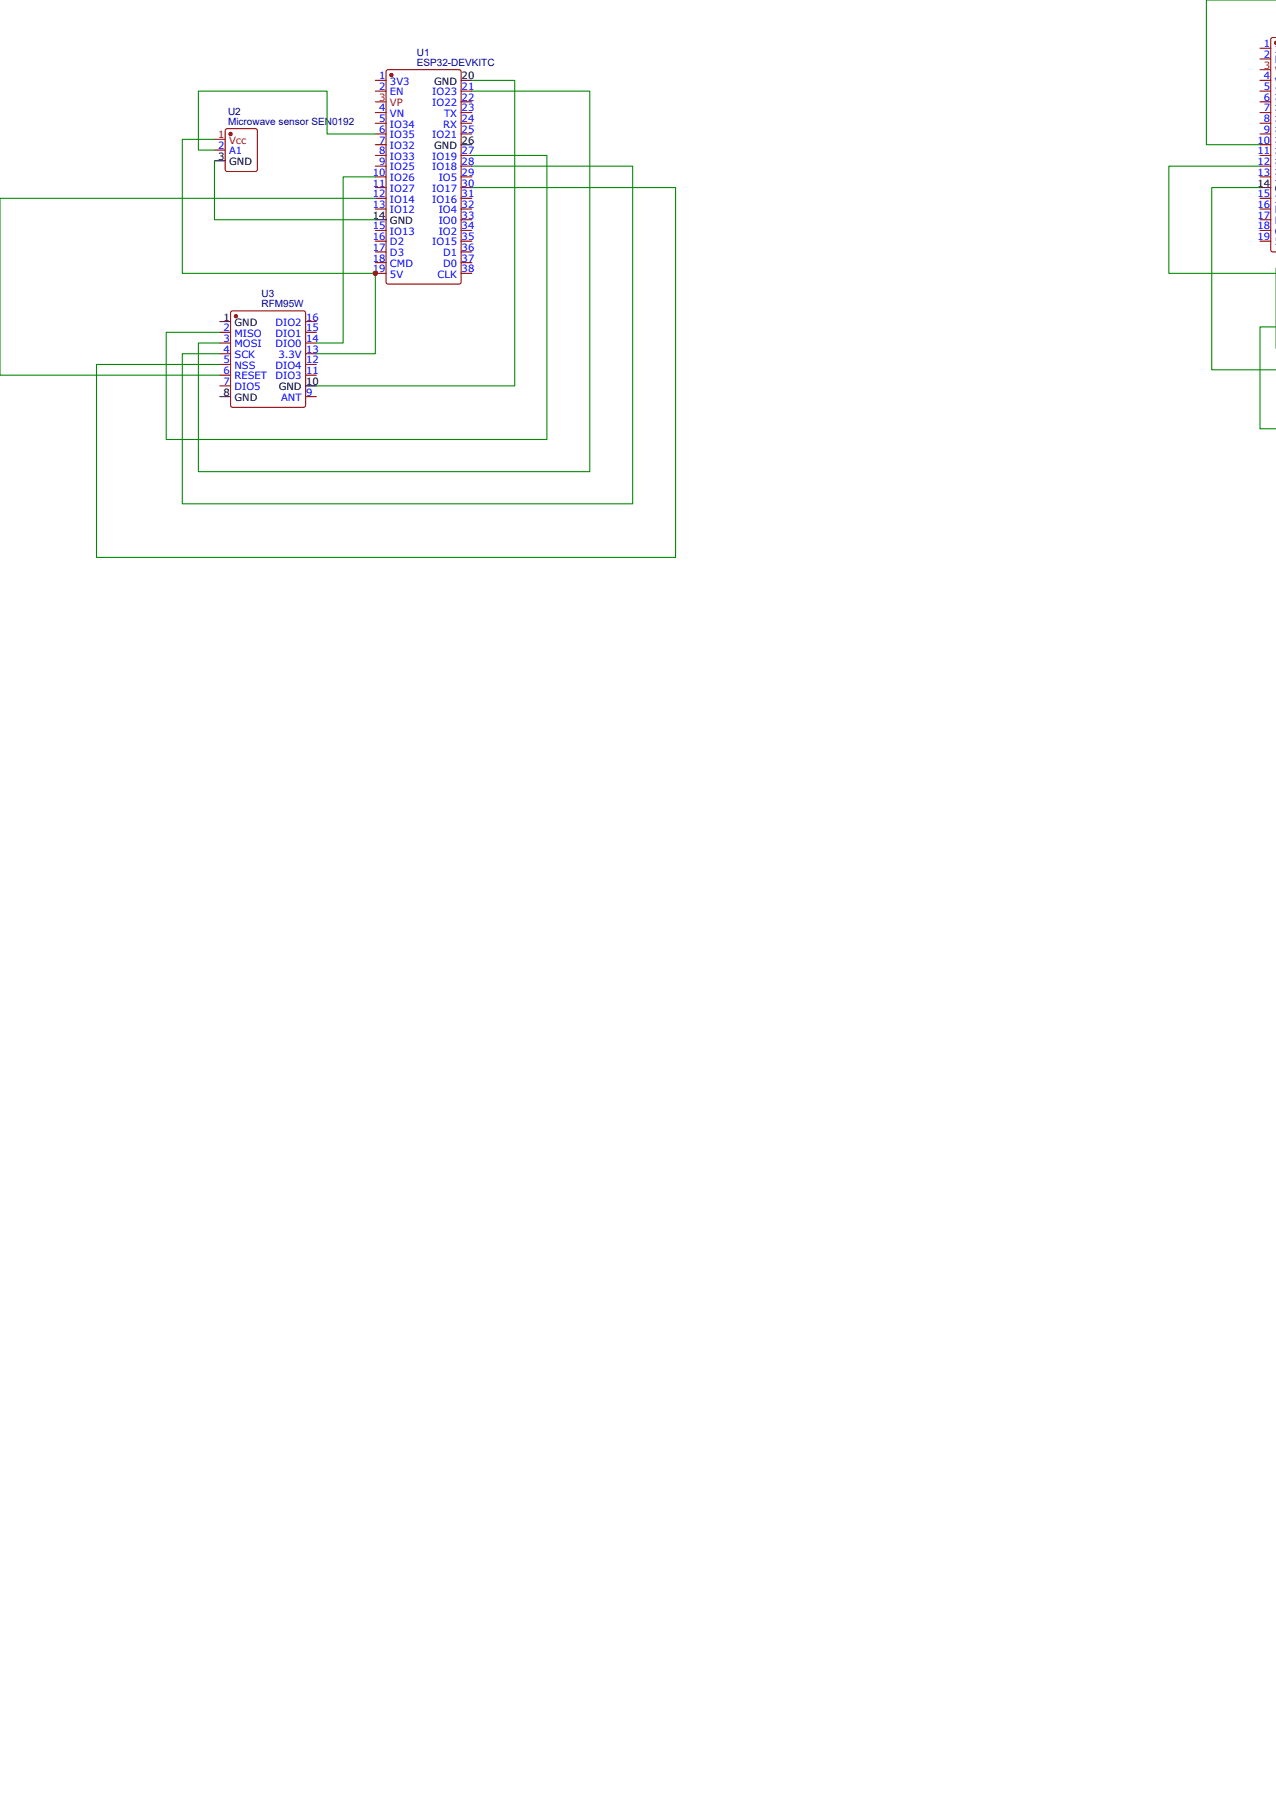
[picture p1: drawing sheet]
<svg xmlns="http://www.w3.org/2000/svg" width="210mm" height="297mm" viewBox="0 0 210 297" stroke-linecap="round" stroke-linejoin="round" font-family="sans-serif">
<path d="M63.6 11.6l.3-.1h11.6l.3 .2v34.7l-.2 .3h-11.7l-.4-.2v-34.7z" fill="none" stroke="#800" stroke-width=".18"/>
<circle cx="64.4" cy="12.3" r=".26" fill="#800"/>
<g fill="none" stroke="#800" stroke-width=".18">
<path d="M61.7 13.2h1.8M61.7 15h1.8M61.7 18.5h1.8M75.8 15h1.8M75.8 18.5h1.8M75.8 16.8h1.8M37.1 21.3l.3-.1h4.6l.3 .1v6.6l-.1 .3h-4.8l-.3-.1-.1-6.6zM61.7 20.3h1.8M61.7 22h1.8M61.7 23.8h1.8M61.7 25.6h1.8M61.7 27.3h1.8"/>
<path d="M61.7 29.1h1.8M61.7 30.9h1.8M61.7 32.6h1.8M61.7 34.4h1.8M61.7 37.9h1.8M61.7 39.7h1.8M75.8 20.3h1.8M75.8 22h1.8M75.8 25.6h1.8M75.8 27.3h1.8M75.8 29.1h1.8M75.8 30.9h1.8"/>
<path d="M75.8 32.6h1.8M75.8 34.4h1.8M75.8 37.9h1.8M75.8 39.7h1.8M75.8 36.2h1.8M61.7 41.5h1.8M61.7 43.2h1.8M61.7 45h1.8M75.8 41.5h1.8M75.8 43.2h1.8M75.8 45h1.8"/>
<circle cx="64.4" cy="12.3" r=".26"/>
</g>
<path d="M61.7 16.8h1.8" fill="none" stroke="#f00" stroke-width=".18"/>
<path d="M75.8 13.2h1.8M61.7 36.2h1.8M75.8 23.8h1.8" fill="none" stroke="#000" stroke-width=".18"/>
<circle cx="37.9" cy="22" r=".26" fill="#800"/>
<g fill="none" stroke="#800" stroke-width=".18">
<path d="M35.3 24.7h1.7M38 51.3l.3-.1h11.6l.3 .1 .1 15.4-.2 .3h-11.8l-.3-.1-.1-15.4z"/>
<circle cx="37.9" cy="22" r=".26"/>
</g>
<path d="M35.3 22.9h1.7" fill="none" stroke="#f00" stroke-width=".18"/>
<path d="M35.3 26.5h1.7" fill="none" stroke="#000" stroke-width=".18"/>
<circle cx="38.8" cy="52" r=".26" fill="#800"/>
<g fill="none" stroke="#800" stroke-width=".18">
<path d="M209.9 6.2h-.7l-.2 .3v34.6l.2 .3 .7 .1M36.2 54.7h1.7M36.2 56.4h1.7M36.2 58.2h1.7M36.2 60h1.7M50.3 54.7h1.7M50.3 56.4h1.7M50.3 58.2h1.7M50.3 60h1.7M50.3 52.9h1.7M36.2 61.7h1.7M36.2 63.5h1.7"/>
<path d="M50.3 61.7h1.7M50.3 65.3h1.7"/>
<circle cx="38.8" cy="52" r=".26"/>
</g>
<path d="M36.2 52.9h1.7M36.2 65.3h1.7M50.3 63.5h1.7" fill="none" stroke="#000" stroke-width=".18"/>
<path d="M209.7 6.9l.2-.1v.4a.22 .22 0 0 1-.3 0 .22 .22 0 0 1 .1-.3z" fill="#800"/>
<g fill="none" stroke="#800" stroke-width=".18">
<path d="M207.3 7.9h1.7M207.3 9.7h1.7M207.3 13.2h1.7M207.3 15h1.7M207.3 16.8h1.7M207.3 18.5h1.7M209.9 6.8a.26 .26 0 0 0-.3 .3 .26 .26 0 0 0 .3 .2M207.3 20.3h1.7M207.3 22h1.7M207.3 23.8h1.7M207.3 25.6h1.7M207.3 27.3h1.7"/>
<path d="M207.3 29.1h1.7M207.3 32.6h1.7M207.3 34.4h1.7M207.3 36.2h1.7M207.3 37.9h1.7M207.3 39.7h1.7"/>
</g>
<path d="M207.3 11.5h1.7" fill="none" stroke="#f00" stroke-width=".18"/>
<path d="M207.3 30.9h1.7" fill="none" stroke="#000" stroke-width=".18"/>
<g fill="none" stroke="#080" stroke-width=".18">
<path d="M77.6 13.2h7.1v50.3h-32.7M77.6 15h19.4v62.6h-64.4v-21.2h3.6M209.9 0h-11.5v23.8h8.9M35.3 22.9h-5.3v22.1h31.7v13.2h-9.7M35.3 26.5v9.7h26.4M61.7 22h-7.9v-7h-21.2v9.7h2.7M61.7 32.6h-61.7v29.1h36.2M61.7 29.1h-5.3v27.3h-4.4M77.6 25.6h12.4v46.7h-62.7v-17.6h8.9M77.6 27.3h26.5v55.6h-74.1v-24.7h6.2M77.6 30.9h33.5v60.8h-95.2v-31.7h20.3M207.3 30.9h-8v30h10.6"/>
<path d="M207.3 27.3h-15v17.7h17.6M209.9 53.8h-2.6v16.8h2.6M209.9 44.1v13.2"/>
</g>
<circle cx="61.7" cy="45" r=".44" fill="#c00"/>
<g font-size="1.6" fill="#000080">
<text x="68.6" y="10.9">ESP32-DEVKITC</text>
<text x="68.6" y="9.2">U1</text>
<text x="37.5" y="20.6">Microwave sensor SEN0192</text>
<text x="37.5" y="18.9">U2</text>
<text x="43" y="50.6">RFM95W</text>
<text x="43" y="48.9">U3</text>
</g>
<g font-size="1.6" fill="#00f">
<text x="207.9" y="7.8">1</text>
<text x="207.9" y="9.5">2</text>
<text x="209.7" y="8.6">3</text>
<text x="209.7" y="10.4">E</text>
<text x="62.4" y="13.1">1</text>
<text x="62.4" y="14.8">2</text>
<text x="64.2" y="13.9">3V3</text>
<text x="64.2" y="15.7">EN</text>
<text x="71.1" y="15.7">IO23</text>
<text x="71.1" y="17.5">IO22</text>
<text x="75.9" y="14.8">21</text>
<text x="75.9" y="16.6">22</text>
<text x="207.9" y="13.1">4</text>
<text x="207.9" y="14.8">5</text>
<text x="207.9" y="16.6">6</text>
<text x="209.7" y="13.9">V</text>
<text x="209.7" y="15.7">I</text>
<text x="209.7" y="17.5">I</text>
<text x="62.4" y="18.3">4</text>
<text x="62.4" y="20.1">5</text>
<text x="62.4" y="21.9">6</text>
<text x="62.4" y="23.6">7</text>
<text x="64.2" y="19.2">VN</text>
<text x="64.2" y="21">IO34</text>
<text x="64.2" y="22.8">IO35</text>
<text x="71.1" y="22.8">IO21</text>
<text x="72.9" y="21">RX</text>
<text x="73" y="19.2">TX</text>
<text x="75.9" y="18.3">23</text>
<text x="75.9" y="20.1">24</text>
<text x="75.9" y="21.9">25</text>
<text x="206.8" y="23.6">10</text>
<text x="207.9" y="18.3">7</text>
<text x="207.9" y="20.1">8</text>
<text x="207.9" y="21.9">9</text>
<text x="209.7" y="19.2">I</text>
<text x="209.7" y="21">I</text>
<text x="209.7" y="22.8">I</text>
<text x="35.9" y="24.5">2</text>
<text x="37.7" y="25.4">A1</text>
<text x="61.3" y="28.9">10</text>
<text x="62.4" y="25.4">8</text>
<text x="62.4" y="27.2">9</text>
<text x="64.2" y="24.5">IO32</text>
<text x="64.2" y="26.3">IO33</text>
<text x="64.2" y="28">IO25</text>
<text x="64.2" y="29.8">IO26</text>
<text x="71.1" y="26.3">IO19</text>
<text x="71.1" y="28">IO18</text>
<text x="72.2" y="29.8">IO5</text>
<text x="75.9" y="25.4">27</text>
<text x="75.9" y="27.2">28</text>
<text x="75.9" y="28.9">29</text>
<text x="206.8" y="25.4">11</text>
<text x="206.8" y="27.2">12</text>
<text x="206.8" y="28.9">13</text>
<text x="209.7" y="24.5">I</text>
<text x="209.7" y="26.3">I</text>
<text x="209.7" y="28">I</text>
<text x="209.7" y="29.8">I</text>
<text x="61.3" y="30.7">11</text>
<text x="61.3" y="32.5">12</text>
<text x="61.3" y="34.2">13</text>
<text x="64.2" y="31.6">IO27</text>
<text x="64.2" y="33.3">IO14</text>
<text x="64.2" y="35.1">IO12</text>
<text x="71.1" y="31.6">IO17</text>
<text x="71.1" y="33.3">IO16</text>
<text x="72.2" y="35.1">IO4</text>
<text x="75.9" y="30.7">30</text>
<text x="75.9" y="32.5">31</text>
<text x="75.9" y="34.2">32</text>
<text x="75.9" y="36">33</text>
<text x="206.8" y="32.5">15</text>
<text x="206.8" y="34.2">16</text>
<text x="206.8" y="36">17</text>
<text x="209.7" y="33.3">I</text>
<text x="209.7" y="35.1">D</text>
<text x="61.3" y="37.7">15</text>
<text x="61.3" y="39.5">16</text>
<text x="61.3" y="41.3">17</text>
<text x="64.2" y="38.6">IO13</text>
<text x="64.2" y="40.4">D2</text>
<text x="71.1" y="40.4">IO15</text>
<text x="72.2" y="36.9">IO0</text>
<text x="72.2" y="38.6">IO2</text>
<text x="75.9" y="37.7">34</text>
<text x="75.9" y="39.5">35</text>
<text x="75.9" y="41.3">36</text>
<text x="206.8" y="37.7">18</text>
<text x="206.8" y="39.5">19</text>
<text x="209.7" y="36.9">D</text>
<text x="209.7" y="38.6">C</text>
<text x="209.7" y="40.4">5</text>
<text x="61.3" y="43">18</text>
<text x="61.3" y="44.8">19</text>
<text x="64.2" y="42.2">D3</text>
<text x="64.2" y="43.9">CMD</text>
<text x="64.2" y="45.7">5V</text>
<text x="72" y="45.7">CLK</text>
<text x="72.9" y="42.2">D1</text>
<text x="72.9" y="43.9">D0</text>
<text x="75.9" y="43">37</text>
<text x="75.9" y="44.8">38</text>
<text x="45.3" y="53.6">DIO2</text>
<text x="50.4" y="52.7">16</text>
<text x="36.8" y="54.5">2</text>
<text x="36.8" y="56.3">3</text>
<text x="36.8" y="58">4</text>
<text x="36.8" y="59.8">5</text>
<text x="38.6" y="55.4">MISO</text>
<text x="38.6" y="57.2">MOSI</text>
<text x="38.6" y="58.9">SCK</text>
<text x="45.3" y="57.2">DIO0</text>
<text x="45.3" y="55.4">DIO1</text>
<text x="45.8" y="58.9">3.3V</text>
<text x="50.4" y="59.8">12</text>
<text x="50.4" y="58">13</text>
<text x="50.4" y="56.3">14</text>
<text x="50.4" y="54.5">15</text>
<text x="36.8" y="61.6">6</text>
<text x="36.8" y="63.3">7</text>
<text x="38.6" y="60.7">NSS</text>
<text x="38.6" y="62.4">RESET</text>
<text x="38.6" y="64.2">DIO5</text>
<text x="45.3" y="62.4">DIO3</text>
<text x="45.3" y="60.7">DIO4</text>
<text x="46.2" y="66">ANT</text>
<text x="50.4" y="65.1">9</text>
<text x="50.4" y="61.6">11</text>
</g>
<g font-size="1.6" fill="#f00">
<text x="207.9" y="11.3">3</text>
<text x="62.4" y="16.6">3</text>
<text x="64.2" y="17.5">VP</text>
<text x="209.7" y="12.2">V</text>
<text x="35.9" y="22.8">1</text>
<text x="37.7" y="23.6">Vcc</text>
</g>
<g font-size="1.6">
<text x="71.4" y="13.9">GND</text>
<text x="75.9" y="13.1">20</text>
<text x="75.9" y="23.6">26</text>
<text x="35.9" y="26.3">3</text>
<text x="37.7" y="27.2">GND</text>
<text x="71.4" y="24.5">GND</text>
<text x="61.3" y="36">14</text>
<text x="206.8" y="30.7">14</text>
<text x="209.7" y="31.6">G</text>
<text x="64.2" y="36.9">GND</text>
<text x="36.8" y="52.7">1</text>
<text x="38.6" y="53.6">GND</text>
<text x="36.8" y="65.1">8</text>
<text x="38.6" y="66">GND</text>
<text x="45.8" y="64.2">GND</text>
<text x="50.4" y="63.3">10</text>
</g>
</svg>
